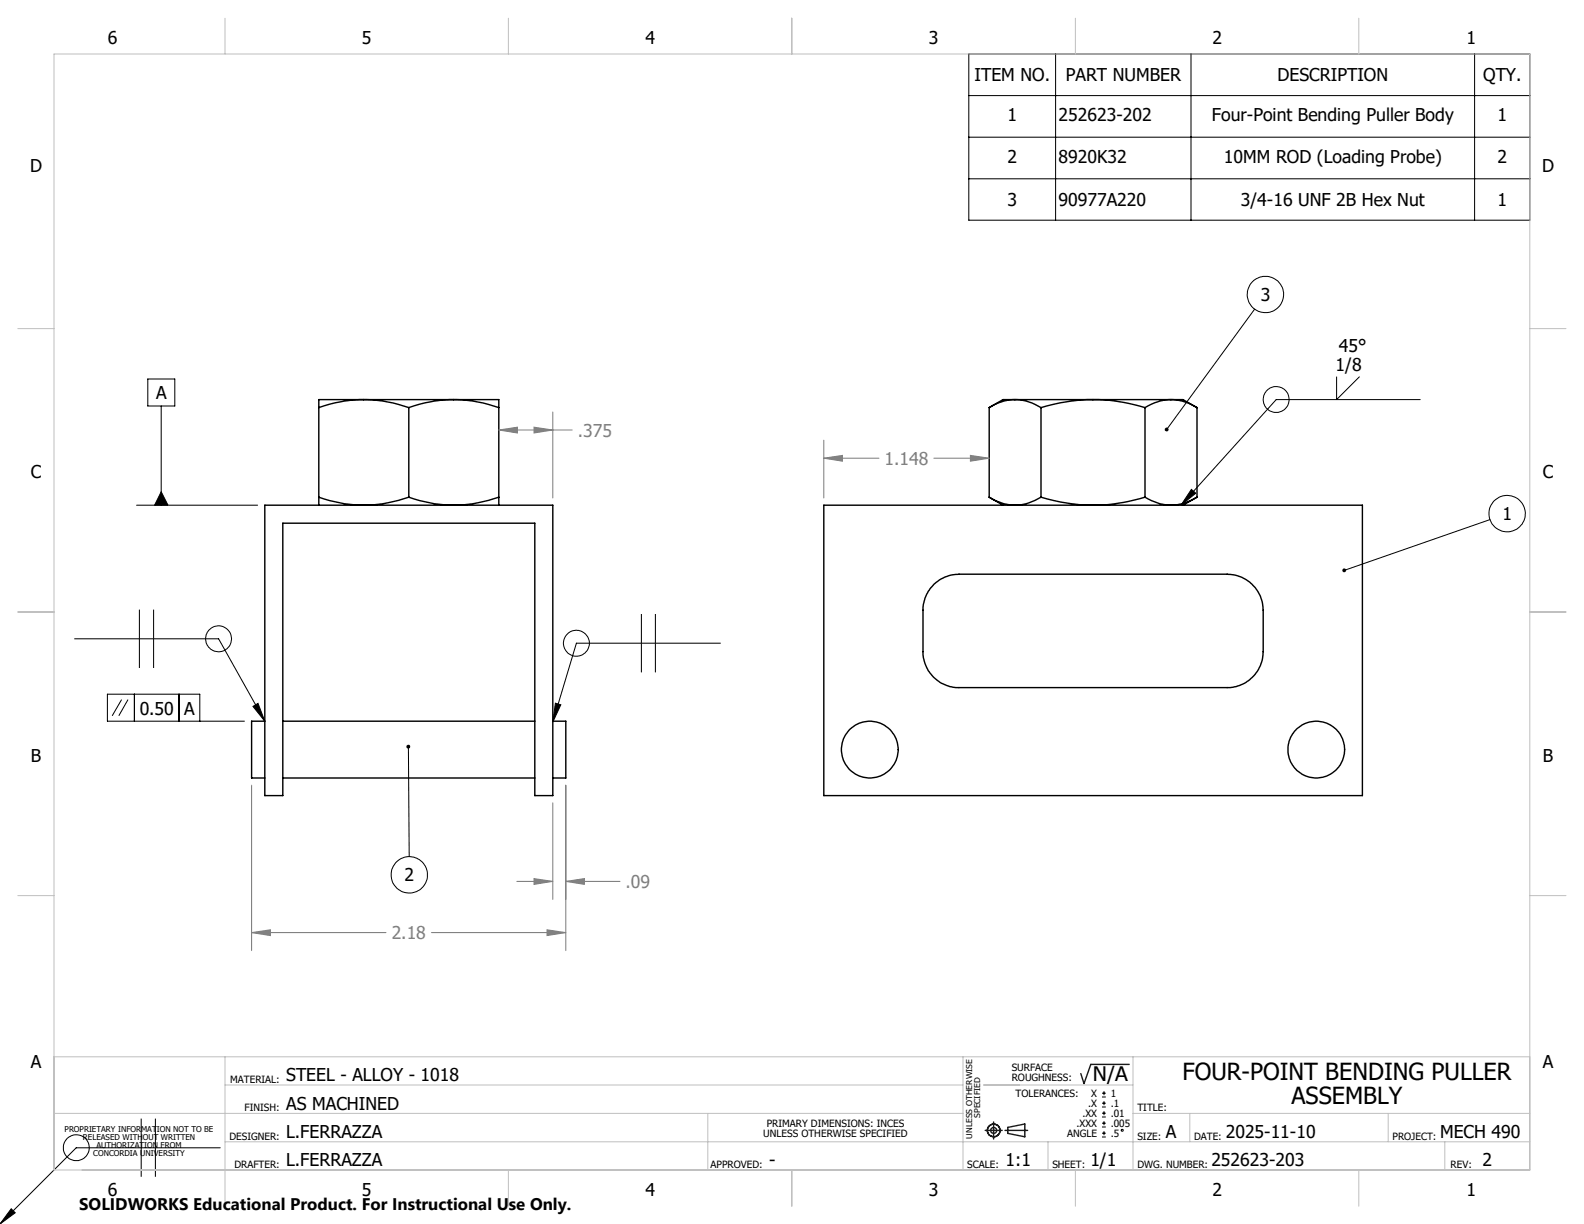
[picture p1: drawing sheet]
<svg xmlns="http://www.w3.org/2000/svg" width="279mm" height="216mm" viewBox="0 0 279 216" stroke-linecap="round" stroke-linejoin="round" font-family="sans-serif">
<g fill="none" stroke="#000" stroke-width=".25">
<path d="M56.2 71.9v15.8M64.2 70.5h15.8M64.2 70.5a23.5 23.5 0 0 1 7.9 1.4M64.2 70.5a22.8 22.8 0 0 0-8 1.4M64.2 70.5h-8v1.4M72.1 71.9v15.8M80 70.5a22.8 22.8 0 0 0-7.9 1.4M80 70.5a23.5 23.5 0 0 1 8 1.4M80 70.5h8v1.4M88 71.9v15.8M174.5 71.9v15.8M179 70.5a8.4 8.4 0 0 1 4.6 1.4"/>
<path d="M179 70.5h13.8M179 70.5a8.3 8.3 0 0 0-4.5 1.4M179 70.5h-2.1l-2.4 1.4M183.6 71.9v15.8M192.8 70.5a32 32 0 0 1 9.2 1.4M192.8 70.5h13.8M192.8 70.5a32.3 32.3 0 0 0-9.2 1.4M202 71.9v15.8M206.6 70.5a8.4 8.4 0 0 0-4.6 1.4M206.6 70.5a8.7 8.7 0 0 1 4.5 1.4M206.6 70.5h2.1l2.4 1.4M211.1 71.9v15.8"/>
<path d="M46.7 89.1h50.8v51.2h-3.2v-48h-44.4v48h-3.2zM56.2 87.7a22.9 22.9 0 0 0 15.9 0M56.2 87.7v1.4M72.1 87.7a22.9 22.9 0 0 0 15.9 0M88 87.7v1.4M145.3 89.1h95v51.2h-95zM174.5 87.7a8.1 8.1 0 0 0 9.1 0M174.5 87.7l2.4 1.4M183.6 87.7a30.4 30.4 0 0 0 18.4 0M202 87.7a8.1 8.1 0 0 0 9.1 0M211.1 87.7l-2.4 1.4M164.7 103a6.5 6.5 0 0 1 4.5-1.7h47.3a6.4 6.4 0 0 1 6.3 6.3v7.3a6.4 6.4 0 0 1-6.3 6.4h-47.3a6.3 6.3 0 0 1-6.4-6.4v-7.3a6.4 6.4 0 0 1 1.9-4.6z"/>
<path d="M46.7 127.2h-2.3v10h2.3M49.9 137.2h44.4M49.9 127.2h44.4M97.5 127.2h2.3v10h-2.3"/>
<circle cx="153.4" cy="132.2" r="5"/>
<circle cx="232.2" cy="132.2" r="5"/>
</g>
<g fill="none" stroke="#000" stroke-width=".18">
<path d="M170.9 9.5h98.9v29.3h-98.9zM170.9 16.9h98.9M186.2 9.5v29.3M210.1 9.5v29.3M260.1 9.5v29.3M170.9 24.2h98.9M170.9 31.5h98.9M221.3 54.5l-15.5 21.3M26.1 66.9h4.7v4.7h-4.7zM28.4 71.6v17.5M235.8 66.4v4.1l4-4.1M250.5 70.5h-25.4l-16.8 18.6"/>
<path d="M24.1 89.1h21.3M28.4 86.7l1.2 2.4h-2.3zM210.1 86.3l.8 .7-2.6 2.1zM262.8 91.7l-25.7 8.9M13.2 112.7h25.4l8.1 14.5M24.6 107.5v10.3M27.1 107.5v10.3M113.1 108.3v10.3M115.6 108.3v10.3M127.1 113.5h-25.4l-4.2 13.9M21.4 123.4l-1.6 2.9M22.6 123.4l-1.6 2.9"/>
<path d="M23.7 122.4v4.8M31.6 122.4v4.8M35.2 127.2v-4.8h-16.3v4.8h24.2M44.6 124.6l.9-.5 1.2 3.1zM72 131.7l.2 19.4M98 124l.9 .3-1.4 3.1zM24.9 197.3v10.3M27.4 197.3v10.3M194.4 193.5h.7M194.4 192.8h.7M194.4 195.3h.7M194.4 194.6h.7"/>
<path d="M194.4 197h.7M194.4 196.4h.7M194.4 198.8h.7M194.4 198.1h.7M194.4 199.9h.7M194.7 192.5v.7M194.7 194.2v.7M194.7 196v.7M194.7 197.8v.7M194.7 199.5v.7M2 213.2l.7 .7-2.7 2zM38.8 202.5h-25.4l-13.4 13.4"/>
<path d="M194.4 200.6h.7"/>
<circle cx="223.2" cy="52" r="3.2"/>
<circle cx="225.1" cy="70.5" r="2.3"/>
<circle cx="265.8" cy="90.6" r="3.2"/>
<circle cx="38.6" cy="112.7" r="2.29"/>
<circle cx="101.7" cy="113.5" r="2.29"/>
<circle cx="72.2" cy="154.3" r="3.2"/>
<circle cx="197.9" cy="199.4" r=".17"/>
<circle cx="13.4" cy="202.5" r="2.29"/>
</g>
<g fill="none" stroke="#808080" stroke-width=".18">
<path d="M88 75.8l3.3-.4v1zM88 75.8h12.9M94.2 75.4l3.3 .4-3.3 .6zM97.5 72.7v15.1M145.3 77.6v10.2M145.3 80.8l3.3-.5v1.1zM145.3 80.8h9.7M164.7 80.8h9.8M171.2 80.3l3.3 .5-3.3 .6zM44.4 138.5v29.2M99.8 138.5v29.2M91.2 155.5h6.3"/>
<path d="M94.2 155l3.3 .5-3.3 .5zM97.5 141.6v17M99.8 155.5l3.3-.5v1zM99.8 155.5h9.6M44.4 164.5l3.3-.5v1zM44.4 164.5h23.7M76.1 164.5h23.7M96.5 164l3.3 .5-3.3 .5z"/>
</g>
<g fill="none" stroke="#191924" stroke-width=".25">
<path d="M173.8 199.4h3M175.3 197.9v3M177.3 199.4h4M177.8 198.9l3-.6v2.2l-3-.6zM199.2 187.7h-6.8l-1.2 3.4-.6-1.7"/>
<circle cx="175.3" cy="199.4" r="1.11"/>
<circle cx="175.3" cy="199.4" r=".52"/>
</g>
<g fill="none" stroke="#c0c0c0" stroke-width=".18">
<path d="M9.5 9.5h260.3v196.9h-260.3zM39.7 3.2v6.3M89.7 3.2v6.3M139.7 3.2v6.4M189.7 3.2v6.3M239.7 3.2v6.3M3.1 58h6.4M269.8 58h6.4M3.1 107.9h6.4M269.8 107.9h6.4M3.1 158h6.4M269.8 158h6.4"/>
<path d="M9.5 186.4h260.3M9.5 196.4h160.4M39.7 186.4v26.4M39.7 191.4h130.2M124.8 196.4v10M169.9 186.4v20M173.5 191.4h26.3M199.8 196.4h70M199.8 186.4v20M209.9 196.4v5M244.9 196.4v5M39.7 201.4h230.1"/>
<path d="M89.7 206.4v6.4M139.7 206.4v6.4M184.9 201.4v5M189.7 206.4v6.4M239.7 206.4v6.4M254.8 201.4v5"/>
</g>
<path d="M71.7 131.5a.34 .34 0 0 0 .2 .5 .34 .34 0 0 0 .4-.2 .34 .34 0 0 0-.3-.4v.3v-.3zM28.4 86.7l1.2 2.4h-2.3zM98 124l.9 .3-1.4 3.1zM44.6 124.6l.9-.5 1.2 3.1zM205.5 75.6v.3l.1 .1 .2-.2-.2 .2a.35 .35 0 0 0 .5 0 .35 .35 0 0 0-.1-.5 .35 .35 0 0 0-.5 .1zM236.9 100.3l-.1 .4 .3-.1-.3 .1a.34 .34 0 0 0 .4 .2 .34 .34 0 0 0 .2-.5 .34 .34 0 0 0-.5-.1zM210.1 86.3l.8 .7-2.6 2.1zM2 213.2l.7 .7-2.7 2z" fill="#000"/>
<path d="M44.4 164.5l3.3-.5v1zM96.5 164l3.3 .5-3.3 .5zM94.2 155l3.3 .5-3.3 .5zM99.8 155.5l3.3-.5v1zM88 75.8l3.3-.4v1zM94.2 75.4l3.3 .4-3.3 .6zM145.3 80.8l3.3-.5v1.1zM171.2 80.3l3.3 .5-3.3 .6z" fill="#808080"/>
<g font-size="4.2">
<text x="208.6" y="190.5">FOUR-POINT BENDING PULLER</text>
<text x="227.8" y="194.7">ASSEMBLY</text>
</g>
<text font-size="3.5" x="192.8" y="190.6">N/A</text>
<g font-size="3.1">
<text x="19" y="7.8">6</text>
<text x="63.9" y="7.8">5</text>
<text x="113.9" y="7.8">4</text>
<text x="163.9" y="7.8">3</text>
<text x="213.8" y="7.8">2</text>
<text x="258.7" y="7.8">1</text>
<text x="171.9" y="14.3">ITEM NO.</text>
<text x="188" y="14.3">PART NUMBER</text>
<text x="225.3" y="14.3">DESCRIPTION</text>
<text x="261.6" y="14.3">QTY.</text>
<text x="177.7" y="21.4">1</text>
<text x="186.7" y="21.4">252623-202</text>
<text x="213.8" y="21.4">Four-Point Bending Puller Body</text>
<text x="264.1" y="21.4">1</text>
<text x="177.7" y="28.7">2</text>
<text x="186.7" y="28.7">8920K32</text>
<text x="215.9" y="28.7">10MM ROD (Loading Probe)</text>
<text x="264.1" y="28.7">2</text>
<text x="5.3" y="30.4">D</text>
<text x="272" y="30.4">D</text>
<text x="177.7" y="36.3">3</text>
<text x="186.7" y="36.3">90977A220</text>
<text x="218.9" y="36.3">3/4-16 UNF 2B Hex Nut</text>
<text x="264.1" y="36.3">1</text>
<text x="222.4" y="53.1">3</text>
<text x="235.6" y="65.4">1/8</text>
<text x="236.2" y="62">45°</text>
<text x="27.5" y="70.4">A</text>
<text x="5.4" y="84.4">C</text>
<text x="272.1" y="84.4">C</text>
<text x="265" y="91.7">1</text>
<text x="24.6" y="126">0.50</text>
<text x="32.5" y="126">A</text>
<text x="5.4" y="134.4">B</text>
<text x="272.1" y="134.4">B</text>
<text x="71.4" y="155.4">2</text>
<text x="5.4" y="188.4">A</text>
<text x="50.5" y="190.7">STEEL - ALLOY - 1018</text>
<text x="272.1" y="188.4">A</text>
<text x="50.5" y="195.7">AS MACHINED</text>
<text x="50.5" y="200.7">L.FERRAZZA</text>
<text x="205.7" y="200.7">A</text>
<text x="216.2" y="200.7">2025-11-10</text>
<text x="254" y="200.7">MECH 490</text>
<text x="50.5" y="205.7">L.FERRAZZA</text>
<text x="135.7" y="205.7">-</text>
<text x="177.4" y="205.7">1:1</text>
<text x="192.3" y="205.7">1/1</text>
<text x="213.7" y="205.7">252623-203</text>
<text x="261.5" y="205.7">2</text>
<text x="19" y="211">6</text>
<text x="63.9" y="211">5</text>
<text x="113.9" y="211">4</text>
<text x="163.9" y="211">3</text>
<text x="213.8" y="211">2</text>
<text x="258.7" y="211">1</text>
</g>
<g font-size="3.1" fill="#808080">
<text x="101.9" y="77.1">.375</text>
<text x="156" y="82">1.148</text>
<text x="110.3" y="156.7">.09</text>
<text x="69.1" y="165.7">2.18</text>
</g>
<text font-size="3" x="14" y="213.5">SOLIDWORKS Educational Product. For Instructional Use Only.</text>
<g font-size="1.8">
<text x="40.6" y="191">MATERIAL:</text>
<text x="178.5" y="189">SURFACE</text>
<text x="178.5" y="190.8">ROUGHNESS:</text>
<text x="43.1" y="196">FINISH:</text>
<text x="179.1" y="193.5">TOLERANCES:</text>
<text x="190.9" y="197">.XX</text>
<text x="191.9" y="195.3">.X</text>
<text x="192.5" y="193.5">X</text>
<text x="195.9" y="193.5">1</text>
<text x="195.9" y="195.3">.1</text>
<text x="195.9" y="197">.01</text>
<text x="200.6" y="196">TITLE:</text>
<text x="40.5" y="201">DESIGNER:</text>
<text x="134.6" y="200.5">UNLESS OTHERWISE SPECIFIED</text>
<text x="135.2" y="198.8">PRIMARY DIMENSIONS: INCES</text>
<text x="188.2" y="200.6">ANGLE</text>
<text x="189.9" y="198.8">.XXX</text>
<text x="195.9" y="198.8">.005</text>
<text x="195.9" y="200.6">.5</text>
<text x="200.6" y="201">SIZE:</text>
<text x="210.6" y="201">DATE:</text>
<text x="245.6" y="201">PROJECT:</text>
<text x="41.3" y="206">DRAFTER:</text>
<text x="125.3" y="206">APPROVED:</text>
<text x="170.6" y="206">SCALE:</text>
<text x="185.6" y="206">SHEET:</text>
<text x="200.6" y="206">DWG. NUMBER:</text>
<text x="255.9" y="206">REV:</text>
</g>
<g font-size="1.4">
<text x="172.9" y="197.2" transform="rotate(-90 172.9 197.2)">SPECIFIED</text>
<text x="11.4" y="199.7">PROPRIETARY INFORMATION NOT TO BE</text>
<text x="14.6" y="201.1">RELEASED WITHOUT WRITTEN</text>
<text x="16.5" y="203.9">CONCORDIA UNIVERSITY</text>
<text x="17" y="202.5">AUTHORIZATION FROM</text>
<text x="171.5" y="200.8" transform="rotate(-90 171.5 200.8)">UNLESS OTHERWISE</text>
</g>
</svg>
